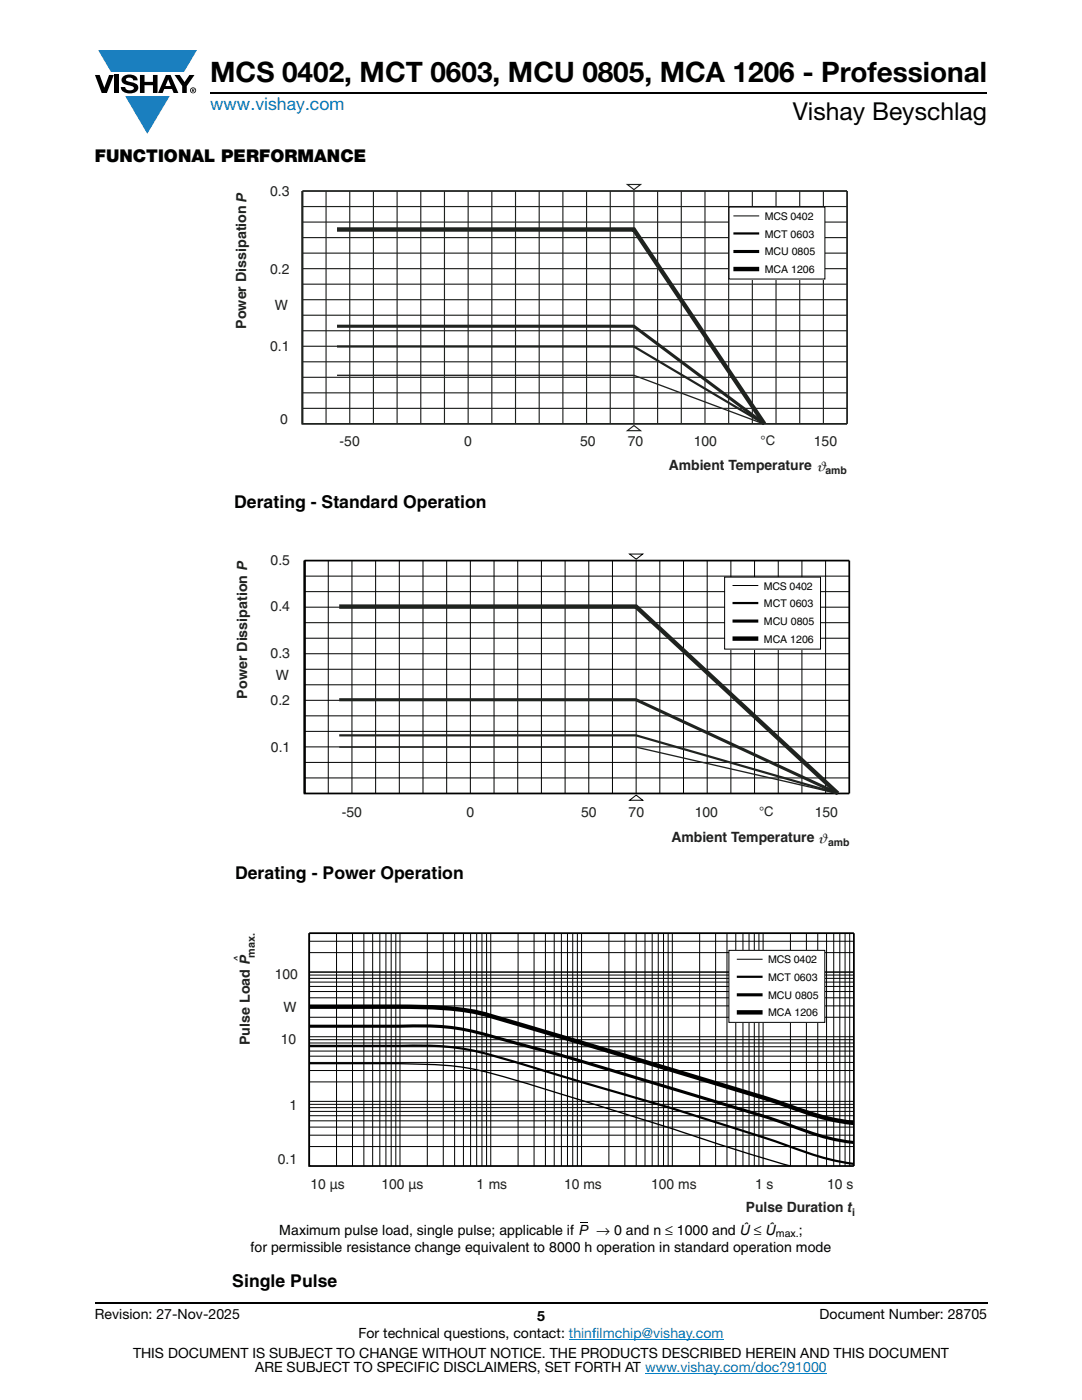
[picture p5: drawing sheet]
<svg xmlns="http://www.w3.org/2000/svg" width="216mm" height="279mm" viewBox="0 0 216 279" stroke-linecap="round" stroke-linejoin="round" font-family="sans-serif">
<g fill="#147fc3">
<path d="M19.6 10h19.7l-2.6 4.3h-1.1h-13.5z"/>
<path d="M25 19.2h8.9l-4.5 7.5z"/>
</g>
<g fill="#000">
<path d="M18.9 15h1l.9 2.5 1-2.5h.9l-1.4 3.6h-1zM22.9 15h.9v3.6h-.9zM24.6 15.3a2.1 2.1 0 0 1 2.8 .3l.1 .4h-.9a.79 .79 0 0 0-.7-.5 .79 .79 0 0 0-.8 .4l.3 .3 1 .2a1.08 1.08 0 0 1 1.2 1 1.08 1.08 0 0 1-1.1 1.2 1.73 1.73 0 0 1-2.4-1.2h.9a.96 .96 0 0 0 .8 .6 .96 .96 0 0 0 .9-.4 1.31 1.31 0 0 0-1.2-.6 1.03 1.03 0 0 1-1.1-.6 1.03 1.03 0 0 1 .2-1.1zM27.9 15h.9v1.3h1.7v-1.3h.9v3.6h-.9v-1.6h-1.7v1.6h-.9zM34.8 15h1.1l.9 1.4 1-1.4h1l-1.5 2.2v1.4h-.9v-1.4z"/>
<path d="M33.6 15.9l.5 1.3h-1.1zM33.1 15l-1.6 3.6h1l.3-.8h1.5l.3 .8h1l-1.6-3.6z"/>
<path d="M38.4 17.8h.2v.2h-.2zM38.3 17.7v.7h.1v-.3l.4 .3-.2-.3 .2-.2-.1-.2z"/>
<path d="M38.1 18a.46 .46 0 0 1 .9 0 .46 .46 0 0 1-.9 0zM37.9 18a.6 .6 0 0 0 1.2 0 .6 .6 0 0 0-1.2 0z"/>
</g>
<path d="M42 18.6h155M18.9 260h178.1" fill="none" stroke="#000" stroke-width=".36"/>
<path d="M113.5 267.3h30.9M128.7 274h36.3" fill="none" stroke="#007ec4" stroke-width=".2"/>
<g fill="none" stroke="#1f231f" stroke-width=".23">
<path d="M65.1 38.1v46.5M69.8 38.1v46.5M74.5 38.1v46.5M79.2 38.1v46.5M84 38.1v46.5M88.7 38.1v46.5M93.4 38.1v46.5M98.1 38.1v46.5M102.9 38.1v46.5M107.6 38.1v46.5M112.3 38.1v46.5M117 38.1v46.5"/>
<path d="M121.8 38.1v46.5M125.2 36.8h2.6l-1.3 1zM126.5 38.1v46.5M131.2 38.1v46.5M135.9 38.1v46.5M140.7 38.1v46.5M145.4 38.1v46.5M150.1 38.1v46.5M154.8 38.1v46.5M159.6 38.1v46.5M164.3 38.1v46.5M60.3 53.6h108.7"/>
<path d="M60.3 56.7h108.7M60.3 59.8h108.7M60.3 41.2h108.7M60.3 44.3h108.7M60.3 47.4h108.7M60.3 50.5h108.7M60.3 62.9h108.7M60.3 66h108.7M60.3 69.1h108.7M60.3 72.2h108.7M60.3 75.3h108.7M60.3 78.4h108.7"/>
<path d="M60.3 81.5h108.7M125.2 86l1.3-1.1 1.3 1.1z"/>
</g>
<path d="M60.3 38.1v46.5zM60.3 38.1h108.7v46.5h-108.7z" fill="none" stroke="#1f231f" stroke-width=".35"/>
<path d="M67.3 65.1h59.2l26 19.5" fill="none" stroke="#1f231f" stroke-width=".62" stroke-linecap="butt"/>
<path d="M67.3 69.1h59.2l26 15.5" fill="none" stroke="#1f231f" stroke-width=".44"/>
<path d="M67.3 74.9h59.2l25.9 9.7" fill="none" stroke="#1f231f" stroke-width=".26"/>
<path d="M145.5 41.3h19.1v14.4h-19.1z" fill="#fff"/>
<g fill="none" stroke="#000" stroke-width=".2">
<path d="M145.5 41.3h19.1v14.4h-19.1zM146.3 43.1h5.2M60.8 115h108.7M60.8 118.1h108.7M65.5 111.9v46.5M70.2 111.9v46.5M75 111.9v46.5M79.7 111.9v46.5M84.4 111.9v46.5M89.1 111.9v46.5M93.9 111.9v46.5M98.6 111.9v46.5"/>
<path d="M103.3 111.9v46.5M108 111.9v46.5M112.8 111.9v46.5M117.5 111.9v46.5M122.2 111.9v46.5M125.6 110.6h2.6l-1.3 1zM126.9 111.9v46.5M131.7 111.9v46.5M136.4 111.9v46.5M141.1 111.9v46.5M145.8 111.9v46.5M150.6 111.9v46.5"/>
<path d="M155.3 111.9v46.5M160 111.9v46.5M164.7 111.9v46.5M60.8 127.4h108.7M60.8 130.5h108.7M60.8 133.6h108.7M60.8 136.7h108.7M60.8 139.8h108.7M60.8 121.2h108.7M60.8 124.3h108.7M60.8 142.9h108.7M60.8 146h108.7"/>
<path d="M60.8 149.1h108.7M60.8 152.2h108.7M60.8 155.3h108.7M125.6 159.7l1.3-1 1.3 1z"/>
</g>
<path d="M67.3 45.8h59.2l26 38.8" fill="none" stroke="#1f231f" stroke-width=".88" stroke-linecap="butt"/>
<path d="M146.3 46.6h5.2" fill="none" stroke="#000" stroke-width=".44"/>
<path d="M146.3 50.2h5.2" fill="none" stroke="#000" stroke-width=".62" stroke-linecap="butt"/>
<path d="M146.3 53.7h5.2" fill="none" stroke="#000" stroke-width=".88" stroke-linecap="butt"/>
<path d="M60.8 111.9h108.7v46.5h-108.7zM60.8 111.9v46.5M60.8 111.9v46.5z" fill="none" stroke="#000" stroke-width=".35"/>
<path d="M67.7 139.6h59.2l40.3 18.8" fill="none" stroke="#1f231f" stroke-width=".62" stroke-linecap="butt"/>
<path d="M67.7 146.8h59.2l40.3 11.6" fill="none" stroke="#1f231f" stroke-width=".44"/>
<path d="M67.7 149.1h59.2l40.3 9.3" fill="none" stroke="#1f231f" stroke-width=".26"/>
<path d="M144.6 115.2h19.1v14.3h-19.1z" fill="#fff"/>
<g fill="none" stroke="#000" stroke-width=".2">
<path d="M144.6 115.2h19.1v14.3h-19.1zM146.2 116.9h5.1M61.7 186.2v46.5zM61.7 194h108.7M61.7 194.6h108.7M61.7 195.3h108.7M61.7 196h108.7M61.7 196.9h108.7M61.7 197.9h108.7M61.7 199.1h108.7M61.7 190.1h108.7M61.7 187.8h108.7"/>
<path d="M67.2 186.2v46.5M70.3 186.2v46.5M72.6 186.2v46.5M74.4 186.2v46.5M75.8 186.2v46.5M77 186.2v46.5M78.1 186.2v46.5M79 186.2v46.5M79.8 186.2v46.5M85.3 186.2v46.5M88.5 186.2v46.5M90.7 186.2v46.5"/>
<path d="M92.5 186.2v46.5M93.9 186.2v46.5M95.1 186.2v46.5M96.2 186.2v46.5M97.1 186.2v46.5M97.9 186.2v46.5M103.4 186.2v46.5M106.6 186.2v46.5M108.8 186.2v46.5M110.6 186.2v46.5M112 186.2v46.5M113.2 186.2v46.5"/>
<path d="M114.3 186.2v46.5M115.2 186.2v46.5M116 186.2v46.5M121.5 186.2v46.5M124.7 186.2v46.5M126.9 186.2v46.5M128.7 186.2v46.5M130.1 186.2v46.5M131.3 186.2v46.5M132.4 186.2v46.5M133.3 186.2v46.5M134.2 186.2v46.5"/>
<path d="M139.6 186.2v46.5M142.8 186.2v46.5M145.1 186.2v46.5M146.8 186.2v46.5M148.2 186.2v46.5M149.5 186.2v46.5M150.5 186.2v46.5M151.4 186.2v46.5M152.3 186.2v46.5M157.7 186.2v46.5M160.9 186.2v46.5M163.2 186.2v46.5"/>
<path d="M164.9 186.2v46.5M166.4 186.2v46.5M167.6 186.2v46.5M168.6 186.2v46.5M169.5 186.2v46.5M61.7 219.8h108.7M61.7 206.9h108.7M61.7 207.5h108.7M61.7 208.2h108.7M61.7 208.9h108.7M61.7 209.8h108.7M61.7 210.8h108.7"/>
<path d="M61.7 212h108.7M61.7 213.6h108.7M61.7 215.9h108.7M61.7 200.7h108.7M61.7 203h108.7M61.7 220.4h108.7M61.7 221.1h108.7M61.7 221.8h108.7M61.7 222.7h108.7M61.7 223.7h108.7M61.7 224.9h108.7M61.7 226.5h108.7"/>
<path d="M61.7 228.8h108.7"/>
</g>
<path d="M146.2 120.4h5.1M61.7 208.7h18.1a55.9 55.9 0 0 1 22.3 3.1l12.4 3.7a802.8 802.8 0 0 1 40.6 12.4l1.3 .5a62 62 0 0 0 14 3.9" fill="none" stroke="#000" stroke-width=".44"/>
<path d="M146.2 123.9h5.1M61.7 204.8h18a52 52 0 0 1 21 2.7l15.3 4.3 36.1 10.9 4.2 1.4a55.6 55.6 0 0 0 14.1 3.9" fill="none" stroke="#000" stroke-width=".62" stroke-linecap="butt"/>
<path d="M146.2 127.4h5.1" fill="none" stroke="#000" stroke-width=".88" stroke-linecap="butt"/>
<path d="M67.7 121.1h59.2l40.3 37.3" fill="none" stroke="#1f231f" stroke-width=".88" stroke-linecap="butt"/>
<path d="M170.4 186.2h-108.7v46.5h108.7M170.4 186.2v46.5" fill="none" stroke="#000" stroke-width=".35"/>
<path d="M61.7 212.3h19.6a62.3 62.3 0 0 1 22.3 3.5l30.5 9.4 13.2 4.4 10.4 3.1" fill="none" stroke="#000" stroke-width=".26"/>
<path d="M145.4 189.7h19.2v14.3h-19.2z" fill="#fff"/>
<path d="M145.4 189.7h19.2v14.3h-19.2zM147 191.4h5.2" fill="none" stroke="#000" stroke-width=".2"/>
<path d="M147 194.9h5.2" fill="none" stroke="#000" stroke-width=".44"/>
<path d="M147 198.5h5.2" fill="none" stroke="#000" stroke-width=".62" stroke-linecap="butt"/>
<path d="M61.7 200.9h19.3a59.9 59.9 0 0 1 17 1.9l36.1 10.8 22.2 6.8a57.6 57.6 0 0 0 14.1 3.7M147 202h5.2" fill="none" stroke="#000" stroke-width=".88" stroke-linecap="butt"/>
<path d="M115.9 243.9v.2zM115.9 243.9h1.4v.2h-1.4z" fill="#000"/>
<text font-size="5.6" x="42" y="16.4">MCS 0402, MCT 0603, MCU 0805, MCA 1206 - Professional</text>
<text font-size="4.9" x="158.2" y="24">Vishay Beyschlag</text>
<text font-size="3.5" fill="#007ec4" x="42" y="21.9">www.vishay.com</text>
<g font-size="3.5">
<text x="18.9" y="32.3">FUNCTIONAL PERFORMANCE</text>
<text x="46.7" y="101.4">Derating - Standard Operation</text>
<text x="46.9" y="175.4">Derating - Power Operation</text>
<text x="46.4" y="256.8">Single Pulse</text>
</g>
<g font-size="2.8" fill="#231f20">
<text x="53.9" y="39">0.3</text>
<text x="53.9" y="54.6">0.2</text>
<text x="54.9" y="61.9">W</text>
<text x="53.9" y="70.1">0.1</text>
<text x="55.9" y="84.5">0</text>
<text x="133.4" y="93.8">Ambient Temperature</text>
<text x="54" y="112.7">0.5</text>
<text x="54" y="122">0.4</text>
<text x="54" y="131.3">0.3</text>
<text x="55" y="135.7">W</text>
<text x="54" y="140.6">0.2</text>
<text x="54.1" y="150.1">0.1</text>
<text x="134" y="168">Ambient Temperature</text>
<text x="54.8" y="195.4">100</text>
<text x="56.6" y="201.9">W</text>
<text x="56" y="208.4">10</text>
<text x="57.8" y="221.5">1</text>
<text x="55.5" y="232.4">0.1</text>
<text x="148.8" y="241.9">Pulse Duration t</text>
</g>
<g font-size="2.8" fill="#1f231f">
<text x="49.1" y="65.6" transform="rotate(-90 49.1 65.6)">Power Dissipation P</text>
<text x="67.8" y="88.9">-50</text>
<text x="92.6" y="88.9">0</text>
<text x="115.8" y="88.9">50</text>
<text x="125.3" y="88.9">70</text>
<text x="138.4" y="88.9">100</text>
<text x="162.4" y="88.9">150</text>
<text x="49.3" y="139.4" transform="rotate(-90 49.3 139.4)">Power Dissipation P</text>
<text x="68.2" y="163.1">-50</text>
<text x="93.1" y="163.1">0</text>
<text x="115.9" y="163.1">50</text>
<text x="125.4" y="163.1">70</text>
<text x="138.6" y="163.1">100</text>
<text x="162.6" y="163.1">150</text>
<text x="49.8" y="208.6" transform="rotate(-90 49.8 208.6)">Pulse Load P</text>
<text x="62" y="237.2">10 µs</text>
<text x="76.1" y="237.2">100 µs</text>
<text x="95.1" y="237.2">1 ms</text>
<text x="112.6" y="237.2">10 ms</text>
<text x="130" y="237.2">100 ms</text>
<text x="150.7" y="237.2">1 s</text>
<text x="165.1" y="237.2">10 s</text>
</g>
<g font-size="2.8">
<text x="50" y="249.9">for permissible resistance change equivalent to 8000 h operation in standard operation mode</text>
<text x="55.7" y="246.4">Maximum pulse load, single pulse; applicable if P → 0 and n ≤ 1000 and Û ≤ Û</text>
<text x="159.4" y="246.4">;</text>
<text x="18.9" y="263.3">Revision: 27-Nov-2025</text>
<text x="107.2" y="263.6">5</text>
<text x="163.6" y="263.3">Document Number: 28705</text>
<text x="71.5" y="267.1">For technical questions, contact: thinfilmchip@vishay.com</text>
<text x="26.5" y="271">THIS DOCUMENT IS SUBJECT TO CHANGE WITHOUT NOTICE. THE PRODUCTS DESCRIBED HEREIN AND THIS DOCUMENT</text>
<text x="50.9" y="273.8">ARE SUBJECT TO SPECIFIC DISCLAIMERS, SET FORTH AT www.vishay.com/doc?91000</text>
</g>
<g font-size="2.7" fill="#231f20">
<text x="162.9" y="94.2" transform="rotate(-12 162.9 94.2)">ϑ</text>
<text x="163.2" y="168.3" transform="rotate(-12 163.2 168.3)">ϑ</text>
</g>
<g font-size="2.6" fill="#1f231f">
<text x="151.7" y="88.8">°C</text>
<text x="151.5" y="162.9">°C</text>
</g>
<g font-size="2.1" fill="#020404">
<text x="152.6" y="43.9">MCS 0402</text>
<text x="152.6" y="47.4">MCT 0603</text>
<text x="152.6" y="51">MCU 0805</text>
<text x="152.6" y="54.5">MCA 1206</text>
<text x="152.4" y="117.7">MCS 0402</text>
<text x="152.4" y="121.2">MCT 0603</text>
<text x="152.4" y="124.7">MCU 0805</text>
<text x="152.4" y="128.2">MCA 1206</text>
<text x="153.3" y="192.2">MCS 0402</text>
<text x="153.3" y="195.8">MCT 0603</text>
<text x="153.3" y="199.3">MCU 0805</text>
<text x="153.3" y="202.8">MCA 1206</text>
</g>
<g font-size="2.1" fill="#231f20">
<text x="164.7" y="94.7">amb</text>
<text x="165.2" y="168.8">amb</text>
<text x="170" y="242.7">i</text>
</g>
<text font-size="2.1" fill="#1f231f" x="50.8" y="191.1" transform="rotate(-90 50.8 191.1)">max.</text>
<text font-size="2.1" x="154.8" y="246.9">max.</text>
<text font-size="2" fill="#1f231f" x="48.1" y="191.9" transform="rotate(-90 48.1 191.9)">^</text>
</svg>
